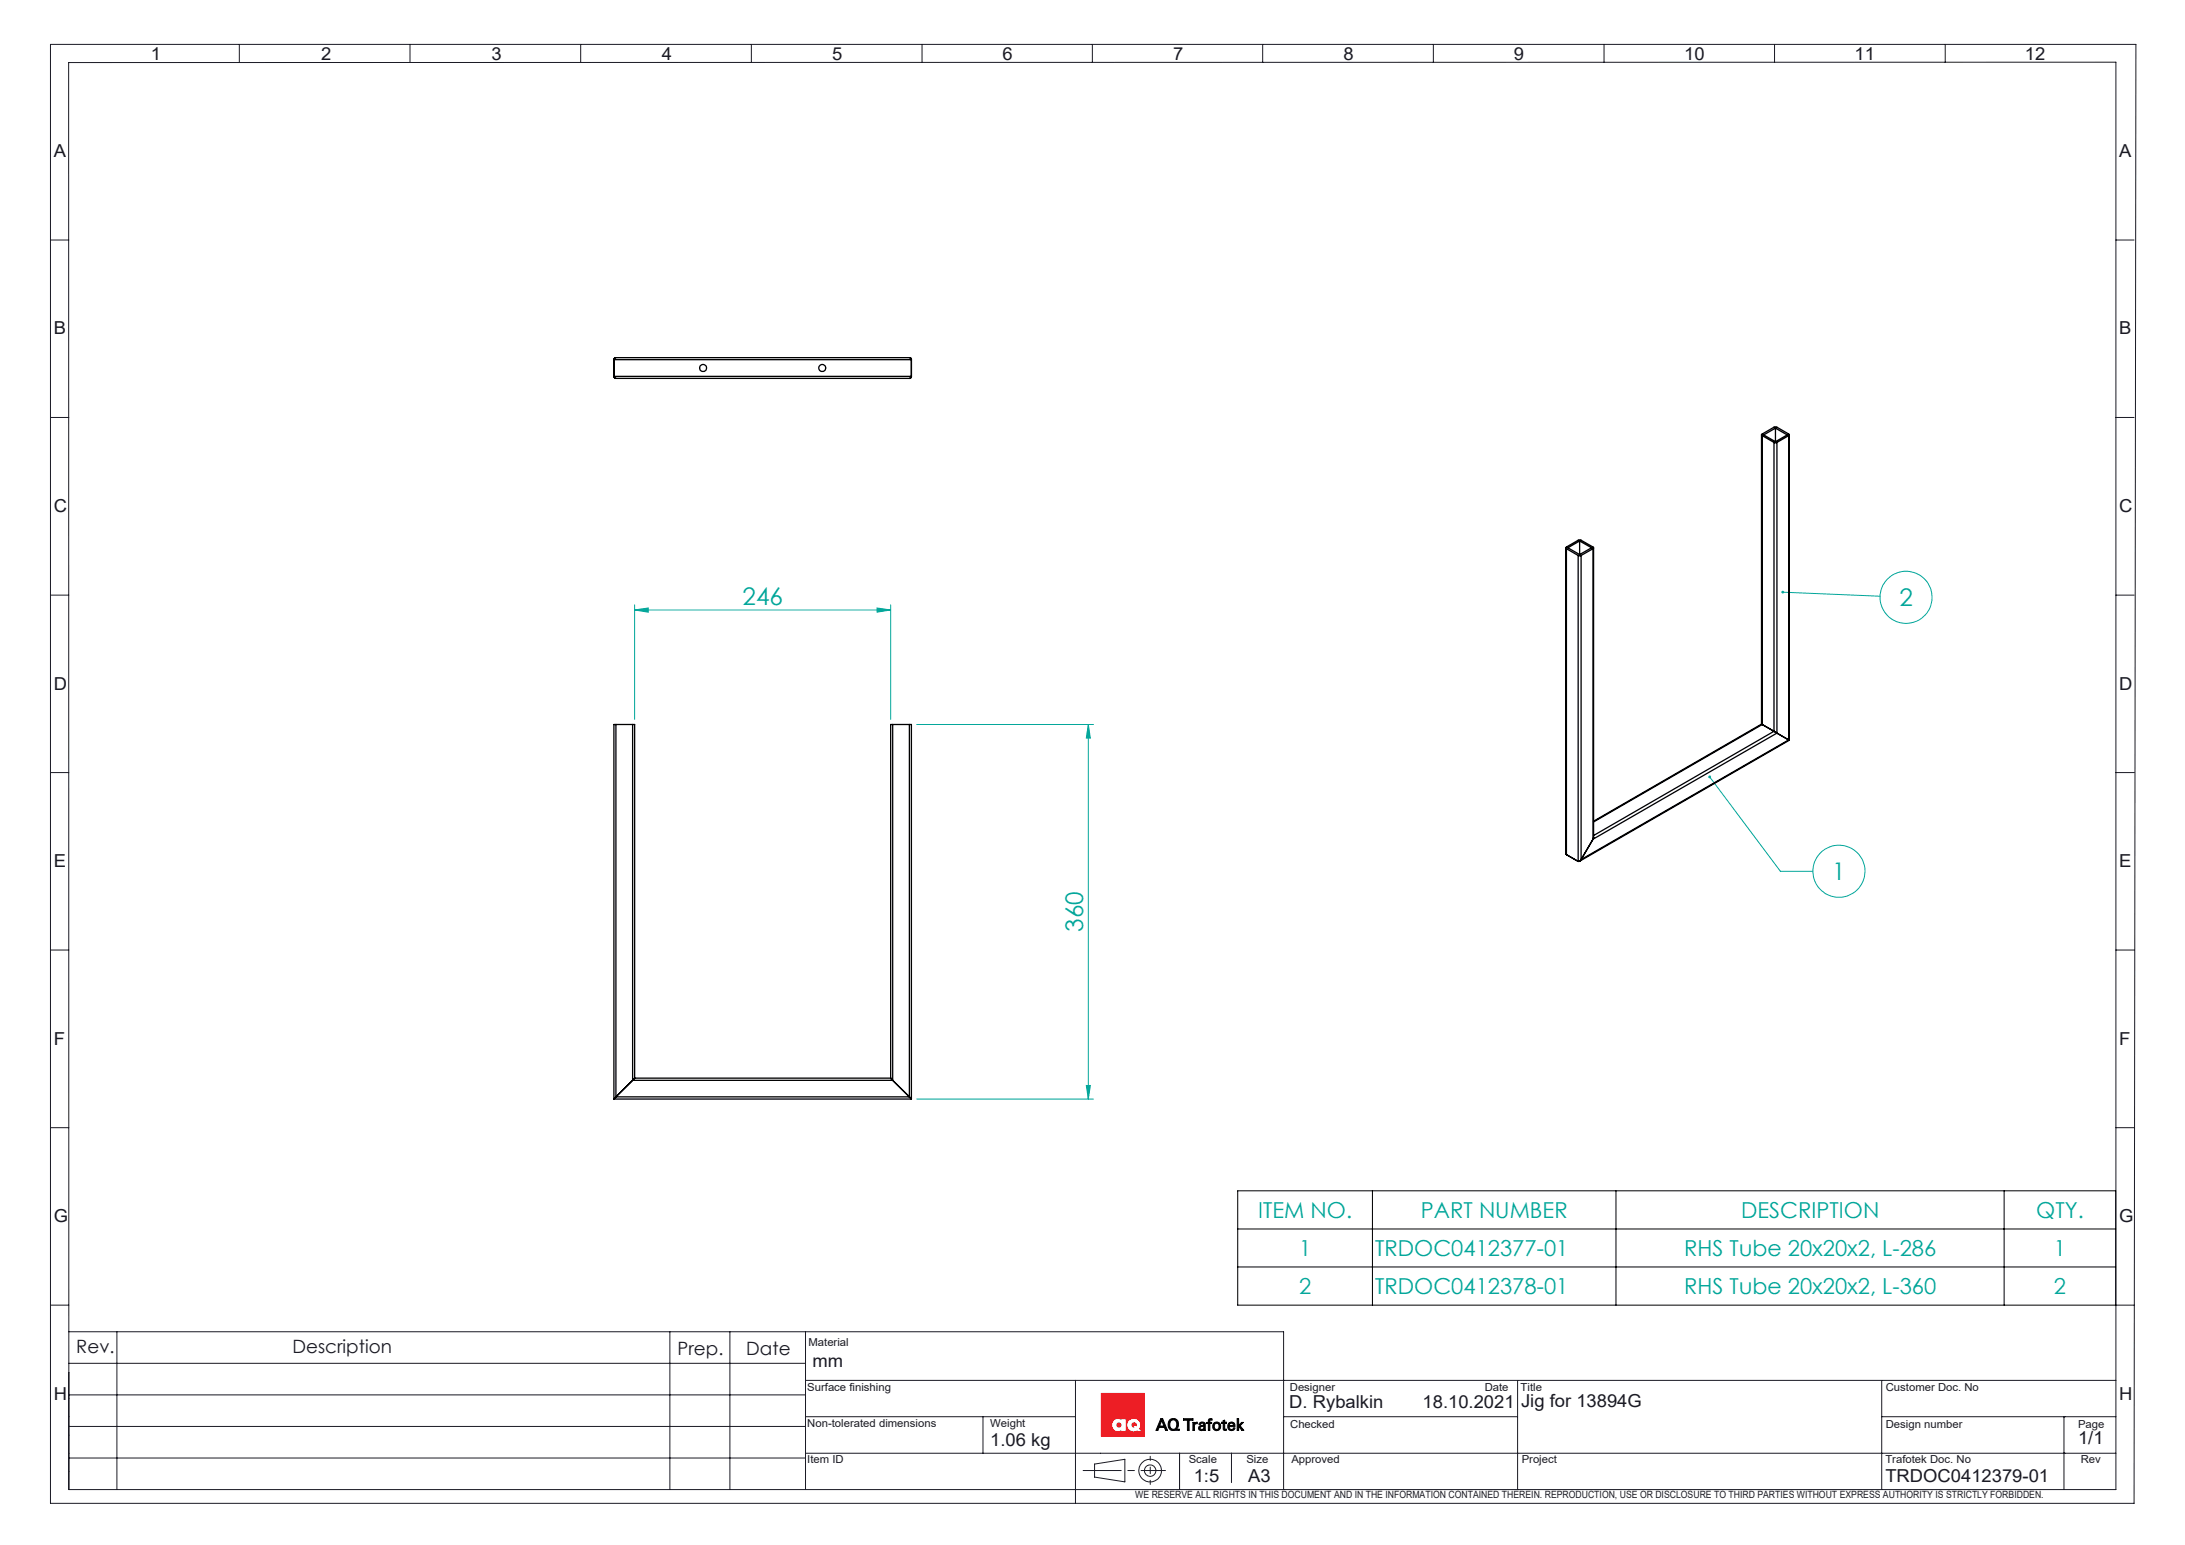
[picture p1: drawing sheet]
<svg xmlns="http://www.w3.org/2000/svg" width="420mm" height="297mm" viewBox="0 0 420 297" stroke-linecap="round" stroke-linejoin="round" font-family="sans-serif">
<g fill="none" stroke="#000" stroke-width=".19">
<path d="M223.1 272.7h.4l.9 2.3h-.4l-.2-.6h-1l-.2 .6h-.4zM223.3 273l.4 1.1h-.8zM224.8 273a1.05 1.05 0 0 1 1.3-.1 1.05 1.05 0 0 1 .4 1.3l-.4 .5h.6v.3h-.9a1.08 1.08 0 0 1-1.1-.4 1.08 1.08 0 0 1-.1-1.2zM225 273.2a.73 .73 0 0 1 1-.1 .73 .73 0 0 1 .2 1 .69 .69 0 0 1-.9 .6 .69 .69 0 0 1-.4-.9zM227.5 272.7h1.8v.3h-.7v2h-.4v-2h-.7zM229.3 273.4h.3v.3l.6-.3v.3h-.4l-.2 .2v1.1h-.3zM230.6 273.5l.6-.1 .4 .2 .1 1.4h-.3v-.3a.55 .55 0 0 1-.7 .3 .55 .55 0 0 1-.3-.8 .55 .55 0 0 1 .7-.2h.2a.29 .29 0 0 0-.2-.5 .29 .29 0 0 0-.3 .3h-.3zM230.7 274.4l.1-.1a.31 .31 0 0 1 .6 0 .32 .32 0 0 1-.4 .5l-.3-.2zM232.4 272.8l.6-.1v.3h-.4v.4h.3v.2h-.3v1.4h-.3v-1.4h-.3v-.2h.3zM233.3 273.6a.79 .79 0 0 1 1.2 .1 .79 .79 0 0 1-.3 1.2 .79 .79 0 0 1-1.1-.5v-.4zM233.6 273.7a.57 .57 0 0 1 .7 .4 .57 .57 0 0 1-.4 .7 .61 .61 0 0 1-.5-.5 .61 .61 0 0 1 .2-.6zM235.1 273.1l.3-.1v.4h.4v.2h-.4v1l.4 .1v.3h-.5l-.2-.3v-1.1h-.3v-.2h.3z"/>
<path d="M236.1 273.6a.71 .71 0 0 1 .9-.2 .71 .71 0 0 1 .4 .8h-1.1a.44 .44 0 0 0 .3 .6 .44 .44 0 0 0 .5-.3h.3a.75 .75 0 0 1-1.1 .4 .75 .75 0 0 1-.2-1.1zM236.4 273.8l.1-.2a.37 .37 0 0 1 .5 0 .37 .37 0 0 1 .1 .4h-.8zM237.8 272.7h.3v1.3l.6-.6h.3l-.6 .7 .7 .9h-.4l-.6-.9v.9h-.3z"/>
</g>
<g fill="none" stroke="#191924" stroke-width=".19">
<path d="M9.7 8.5h400.9l-.4 280.5h-400.5zM13.2 12h393.5v274.3h-393.5zM46 8.5v3.5M78.8 8.5v3.5M111.6 8.5v3.5M144.4 8.5v3.5M177.2 8.5v3.5M210 8.5v3.5M242.7 8.5v3.5M275.5 8.5v3.5M308.3 8.5v3.5M341.1 8.5v3.5"/>
<path d="M373.9 8.5v3.5M9.7 46.1h3.5M406.7 46.1h3.5M9.7 80.3h3.5M406.7 80.3h3.5M9.7 114.4h3.5M406.7 114.4h3.5M9.7 148.5h3.5M406.7 148.5h3.5M9.7 182.6h3.5M406.7 182.6h3.5M9.7 216.8h3.5"/>
<path d="M406.7 216.8h3.5M9.7 250.9h3.5M13.2 256h233.5v30.3M22.5 256v30.3M128.8 256v30.3M140.3 256v30.3M154.8 256v30.3M406.7 250.9h3.5M13.2 274.2h141.6M13.2 268.1h141.6M13.2 262.1h141.6M154.8 265.4h251.9"/>
<path d="M154.8 279.4h251.9M154.8 272.3h51.9M188.9 272.3v7.1M206.7 265.4v23.6M226.7 279.4v6.9M236.7 279.4v5.6M246.7 272.3h45M291.7 265.4v20.9M361.7 272.3h45M361.7 265.4v20.9M396.7 272.3h.1M396.7 279.4h.1"/>
<path d="M396.7 272.3v14M13.2 280.3h141.6M210.4 281.4l5.8-.9v4.4l-5.8-1z"/>
<circle cx="221.1" cy="282.7" r="1.1"/>
<circle cx="221.1" cy="282.7" r="2.17"/>
</g>
<g fill="none" stroke="#ed1c24" stroke-width=".19">
<path d="M211.7 267.9h8.3v8.2h-8.3zM217.6 273.6a.55 .55 0 0 1 .7-.1 .55 .55 0 0 1 .2 .7l-.2-.1h-.4l.2 .3a.53 .53 0 0 1-.5-.2 .53 .53 0 0 1 0-.6z"/>
<circle cx="215.1" cy="273.9" r=".49"/>
</g>
<path d="M214 273.3a1.06 1.06 0 0 1 1.5-.3v-.1h.8v2.2h-.8v-.3a1.1 1.1 0 0 1-1.4-.1 1.1 1.1 0 0 1-.1-1.4zM218.9 274.6a1.18 1.18 0 0 0-.5-1.8 1.18 1.18 0 0 0-1.6 1 1.18 1.18 0 0 0 1.3 1.3l.5-.1" fill="none" stroke="#fff" stroke-width=".19"/>
<path d="M208.2 282.7h15.8" fill="none" stroke="#191924" stroke-width=".19" stroke-dasharray="15.2 1.3 1.3 1.3" stroke-dashoffset="7.9"/>
<path d="M221.1 279.9v5.5" fill="none" stroke="#191924" stroke-width=".19" stroke-dasharray="15.2 1.3 1.3 1.3" stroke-dashoffset="14.4"/>
<path d="M218.9 274.6l.4 .5h-.6l-.1-.1" fill="none" stroke="#808080" stroke-width=".19"/>
<path d="M237.8 272.7v2.3h.3v-.9l.6 .9h.4l-.7-.9 .6-.7h-.3l-.6 .6v-1.3zM236.3 273.5a.82 .82 0 0 0-.2 1.2 .82 .82 0 0 0 1.2 0l.1-.2h-.3l-.3 .3h-.3l-.2-.6h1.1a.71 .71 0 0 0-.3-.7 .71 .71 0 0 0-.8 0zM236.4 273.7l.5-.1 .2 .4h-.8zM235.1 273.1v.3h-.3v.2h.3v1.2l.2 .2h.4l.1-.3h-.4v-1.1h.4v-.2h-.4v-.4zM233.5 273.8l.1-.2a.56 .56 0 0 1 .7 .6 .56 .56 0 0 1-.7 .5l-.2-.4zM233.3 273.6a.83 .83 0 0 0 .3 1.4 .83 .83 0 0 0 1.1-.9 .83 .83 0 0 0-1.2-.6zM232.3 272.8v.6h-.3v.2h.3v1.4h.3v-1.4h.3v-.2h-.3v-.3l.4-.1v-.3zM230.6 273.5l-.1 .3h.3l.1-.2h.4a.25 .25 0 0 1 0 .4 .25 .25 0 0 1-.3 0h-.1a.51 .51 0 0 0-.4 .8 .51 .51 0 0 0 .9-.1v.3h.3l-.1-1.4-.4-.2zM230.7 274.4l.7-.2-.1 .5-.4 .1a.26 .26 0 0 1-.2-.2 .26 .26 0 0 1 0-.2zM229.3 273.4v1.6h.3v-1l.2-.3h.4v-.3l-.4 .1-.2 .2v-.3zM227.5 272.7v.3h.7v2h.4v-2h.7v-.3zM225.1 273.1a.76 .76 0 0 1 .9 .1 .76 .76 0 0 1 .2 .9 .69 .69 0 0 1-.9 .6 .69 .69 0 0 1-.4-.9zM224.8 273a1.16 1.16 0 0 0-.3 1.2 1.16 1.16 0 0 0 1 .8h1.2v-.3h-.6a1.12 1.12 0 0 0 .3-1.5 1.12 1.12 0 0 0-1.4-.4zM223.3 273l.4 1.1h-.8zM223.1 272.7l-.9 2.3h.4l.2-.6h1l.2 .6h.4l-.9-2.3z" fill-rule="evenodd" fill="#000"/>
<path d="M214.2 273a1.07 1.07 0 0 1 1.3 0v-.1h.8v2.2h-.8v-.3a1.12 1.12 0 0 1-1.5-.2 1.12 1.12 0 0 1 .2-1.6zM211.7 267.9v8.2h8.3v-8.2zM217 273.2a1.2 1.2 0 0 1 1.6-.2 1.2 1.2 0 0 1 .3 1.6l.4 .5h-.6l-.1-.1a1.2 1.2 0 0 1-1.6-.2 1.2 1.2 0 0 1 0-1.6zM214.6 273.9a.5 .5 0 0 0 1 0 .5 .5 0 0 0-1 0zM217.6 273.5v.1a.51 .51 0 0 0 0 .6 .51 .51 0 0 0 .5 .2l-.2-.3h.4l.2 .1v-.3l-.1-.3a.5 .5 0 0 0-.8-.1z" fill-rule="evenodd" fill="#ed1c24"/>
<path d="M214.6 273.9a.5 .5 0 0 1 1 0 .5 .5 0 0 1-1 0zM214.2 273a1.12 1.12 0 0 0-.2 1.6 1.12 1.12 0 0 0 1.5 .2v.3h.8v-2.2h-.8v.1a1.03 1.03 0 0 0-1.3 0zM217.6 273.5h.1a.55 .55 0 0 1 .7 0 .55 .55 0 0 1 .1 .7l-.2-.1h-.4l.2 .3h-.3a.55 .55 0 0 1-.2-.9zM217 273.2a1.2 1.2 0 0 0 0 1.5 1.2 1.2 0 0 0 1.6 .3l.1 .1h.6l-.4-.5a1.2 1.2 0 0 0-.3-1.6 1.2 1.2 0 0 0-1.6 .2z" fill-rule="evenodd" fill="#fff"/>
<g fill="none" stroke="#00a599" stroke-width=".19">
<path d="M122 117.3l2.6-.4v.8zM122 116.3v22M122 117.3h49.2M168.6 116.9l2.6 .4-2.6 .4zM171.2 116.3v22M342.7 113.8l18.7 .8M176.2 139.3h34M209.2 139.3l.4 2.6h-.8zM209.2 139.3v72M328.6 149.4l13.6 18.1h6.3M176.2 211.3h34M208.8 208.7h.8l-.4 2.6z"/>
<circle cx="366.4" cy="114.8" r="5"/>
<circle cx="353.5" cy="167.5" r="5"/>
</g>
<path d="M237.9 228.9h168.8v22h-168.8zM237.9 236.3h168.8M263.8 228.9v22M310.6 228.9v22M385.2 228.9v22M237.9 243.6h168.8" fill="none" stroke="#000" stroke-width=".19"/>
<g fill="#00a599">
<path d="M342.5 113.7l-.1 .1h.3h-.3a.27 .27 0 0 0 .3 .3 .27 .27 0 0 0 .2-.4 .27 .27 0 0 0-.4 0zM328.5 149.2a.26 .26 0 0 0 0 .4 .26 .26 0 0 0 .4-.2 .26 .26 0 0 0-.4-.3l.1 .3z"/>
<path d="M122 117.3l2.6-.4v.8zM168.6 116.9l2.6 .4-2.6 .4z"/>
<path d="M208.8 208.7h.8l-.4 2.6zM209.2 139.3l.4 2.6h-.8z"/>
</g>
<g fill="none" stroke="#000" stroke-width=".25">
<path d="M118 72.4l.3 .3h56.6l.2-.1 .1-.2M118 69.1l.3-.3h56.6l.3 .3M118 69.1v3.3M118 72.4h57.2M118 69.1h57.2M175.2 69.1v3.3M338.6 83.6v55.6M338.7 83.7l-.1-.1 .1-.1 2.5-1.4h.4l2.2 1.3 .1 .1-.1 .2M338.7 83.7l2.3 1.4M338.7 83.7v55.6M341 85.1h.6M341 85.1v55.5"/>
<path d="M341.3 82.3l-2.3 1.3 2.3 1.3M341.3 82.3l2.2 1.3-2.2 1.3M341.3 82.3v2.6M341.6 85.1v55.8M343.8 83.7l-2.2 1.4M343.8 83.7v58.5M343.9 83.6v58.7M301 105.3v58.8l.1 .2M301.1 105.5l-.1-.1 .1-.2 2.4-1.4h.4l2.3 1.4 .1 .1-.1 .2M301.1 105.5l2.3 1.3M301.1 105.5v58.8M303.4 106.8h.5"/>
<path d="M303.4 106.8v58.8M303.6 104l2.3 1.3-2.3 1.3M303.6 104l-2.2 1.3 2.2 1.3M303.6 104v2.6M303.9 106.8v58.4M306.2 105.5l-2.3 1.3M306.2 105.5v55.8M306.3 105.3v55.7l-.1 .3M118.4 139.3h-.4v72M118.4 139.3v71.6M118.4 139.3h3.2M121.6 139.3h.4v68"/>
<path d="M121.6 139.3v68.4M171.6 139.3h-.4v68M171.6 139.3h3.2M171.6 139.3v68.4M174.8 139.3h.4v72M174.8 139.3v71.6M338.6 139.2l.1 .1M338.6 139.2l-32.3 18.7M338.7 139.3l2.3 1.3M338.7 139.3l-32.4 18.7M341 140.6l.6 .3M341 140.6l-34.7 20"/>
<path d="M341.6 140.9l2.2 1.3M341.6 140.9l-35.4 20.4M343.8 142.2l.1 .1M343.8 142.2l-39.9 23M343.9 142.3l-40.3 23.3M301.1 164.3l2.3 1.3M303.9 165.2l-.2 .3-.3 .1M306.2 161.3l-2.3 3.9M118 211.3h57.2M118.4 210.9l-.4 .4M118.4 210.9h56.4M121.6 207.7l-3.2 3.2"/>
<path d="M121.6 207.7h50M122 207.3l-.4 .4M122 207.3h49.2M171.2 207.3l.4 .4M171.6 207.7l3.2 3.2M174.8 210.9l.4 .4"/>
<circle cx="135.2" cy="70.8" r=".68"/>
<circle cx="158" cy="70.7" r=".68"/>
</g>
<g font-size="4.7" fill="#00a599">
<text x="142.7" y="116.2">246</text>
<text x="365.1" y="116.5">2</text>
<text x="352.2" y="169.1">1</text>
<text x="208.2" y="179.1" transform="rotate(-90 208.2 179.1)">360</text>
</g>
<g font-size="4.2" fill="#00a599">
<text x="241.8" y="234.1">ITEM NO.</text>
<text x="273.1" y="234.1">PART NUMBER</text>
<text x="334.7" y="234.1">DESCRIPTION</text>
<text x="391.4" y="234.1">QTY.</text>
<text x="249.7" y="241.4">1</text>
<text x="264.3" y="241.4">TRDOC0412377-01</text>
<text x="323.7" y="241.4">RHS Tube 20x20x2, L-286</text>
<text x="394.8" y="241.4">1</text>
<text x="249.7" y="248.7">2</text>
<text x="264.3" y="248.7">TRDOC0412378-01</text>
<text x="323.7" y="248.7">RHS Tube 20x20x2, L-360</text>
<text x="394.8" y="248.7">2</text>
</g>
<g font-size="3.5" fill="#191924">
<text x="14.7" y="260">Rev.</text>
<text x="56.2" y="260">Description</text>
<text x="130.2" y="260.5">Prep.</text>
<text x="143.5" y="260.5">Date</text>
</g>
<g font-size="3.4" fill="#191924">
<text x="29" y="11.6">1</text>
<text x="61.7" y="11.6">2</text>
<text x="94.5" y="11.6">3</text>
<text x="127.2" y="11.6">4</text>
<text x="160" y="11.6">5</text>
<text x="192.7" y="11.6">6</text>
<text x="225.5" y="11.6">7</text>
<text x="258.2" y="11.6">8</text>
<text x="291" y="11.6">9</text>
<text x="323.7" y="11.6">10</text>
<text x="356.5" y="11.6">11</text>
<text x="389.2" y="11.6">12</text>
<text x="10.4" y="30.2">A</text>
<text x="407.4" y="30.2">A</text>
<text x="10.4" y="64.3">B</text>
<text x="407.4" y="64.3">B</text>
<text x="10.4" y="98.4">C</text>
<text x="407.4" y="98.4">C</text>
<text x="10.4" y="132.6">D</text>
<text x="407.4" y="132.6">D</text>
<text x="10.4" y="166.7">E</text>
<text x="407.4" y="166.7">E</text>
<text x="10.4" y="200.8">F</text>
<text x="407.4" y="200.8">F</text>
<text x="10.4" y="234.9">G</text>
<text x="407.4" y="234.9">G</text>
<text x="156.2" y="262.8">mm</text>
<text x="10.4" y="269.1">H</text>
<text x="407.4" y="269.1">H</text>
<text x="247.8" y="270.7">D. Rybalkin</text>
<text x="273.4" y="270.7">18.10.2021</text>
<text x="292.4" y="270.4">Jig for 13894G</text>
<text x="190.3" y="277.9">1.06 kg</text>
<text x="399.4" y="277.5">1/1</text>
<text x="229.4" y="284.9">1:5</text>
<text x="239.9" y="284.9">A3</text>
<text x="362.4" y="284.9">TRDOC0412379-01</text>
</g>
<g font-size="2.1" fill="#191924">
<text x="155.4" y="258.7">Material</text>
<text x="155.2" y="267.4">Surface finishing</text>
<text x="247.9" y="267.3">Designer</text>
<text x="285.4" y="267.3">Date</text>
<text x="292.3" y="267.3">Title</text>
<text x="362.5" y="267.3">Customer Doc. No</text>
<text x="155.2" y="274.3">Non-tolerated dimensions</text>
<text x="190.3" y="274.3">Weight</text>
<text x="248" y="274.4">Checked</text>
<text x="362.5" y="274.4">Design number</text>
<text x="399.4" y="274.4">Page</text>
<text x="155.2" y="281.2">Item ID</text>
<text x="228.5" y="281.2">Scale</text>
<text x="239.6" y="281.2">Size</text>
<text x="248.2" y="281.2">Approved</text>
<text x="292.5" y="281.2">Project</text>
<text x="362.4" y="281.3">Trafotek Doc. No</text>
<text x="400" y="281.3">Rev</text>
</g>
<text font-size="1.9" fill="#191924" x="218.2" y="288">WE RESERVE ALL RIGHTS IN THIS DOCUMENT AND IN THE INFORMATION CONTAINED THEREIN. REPRODUCTION, USE OR DISCLOSURE TO THIRD PARTIES WITHOUT EXPRESS AUTHORITY IS STRICTLY FORBIDDEN.</text>
</svg>
